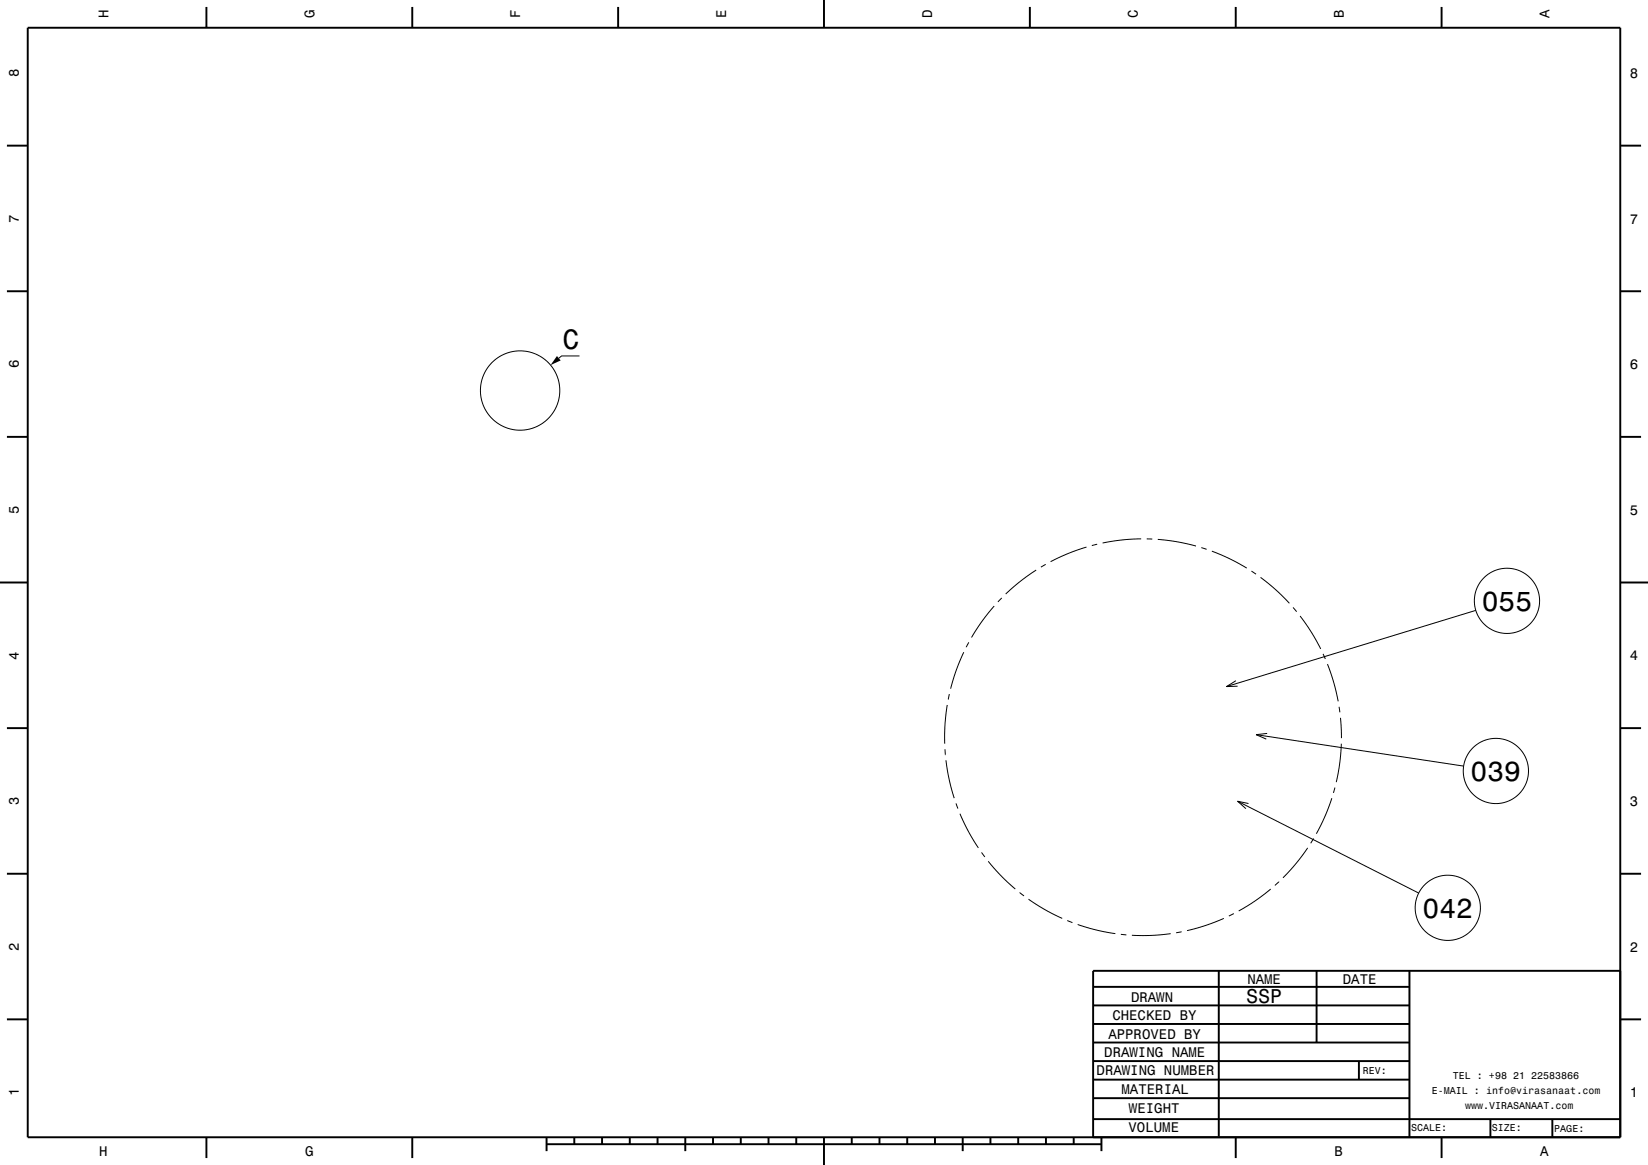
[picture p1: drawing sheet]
<svg xmlns="http://www.w3.org/2000/svg" width="297mm" height="210mm" viewBox="0 0 297 210" stroke-linecap="round" stroke-linejoin="round" font-family="sans-serif">
<g fill="none" stroke="#000" stroke-width=".18">
<path d="M104.4 64.2h-3.2l-.5 .4M195.8 98.6l-3.3 1.2-3.2 1.5M197.7 98.1l-.9 .2M205.7 97.1l-3.8 .3-3.2 .5M206.7 97.1l1 .1M208.7 97.2l3.7 .5 3.1 .7M216.5 98.7l1 .3M218.4 99.4l3.4 1.4 2.9 1.6M173.7 117.6l-1.4 3.4-1 3.1M174.6 115.8l-.5 .9M179.2 109.2l-2.2 2.8-1.9 2.9M180.5 107.8l-.7 .7"/>
<path d="M186.7 102.8l-2.6 1.8-2.9 2.5M188.5 101.7l-.9 .5M225.5 102.9l.9 .6M227.2 104.1l2.7 2.2 2.5 2.5M233 109.5l.7 .8M234.3 111l2.1 3.1 1.6 2.9M238.4 117.9l.5 .9M239.2 119.7l1.2 3.3 .8 3.4M266 110l-45 13.8M170.3 135.1l.1 .9M170.5 137l.6 3.7 .9 3.2M170.7 127.1l-.4 3.5v3.5"/>
<path d="M171.1 125.1l-.2 1M222.7 122.7l-1.7 1.1 2-.1M226.4 132.4l37.4 5.7M228.4 132.2l-2 .2 1.8 .8M241.3 127.4l.2 1M241.6 129.4l.2 3.7M241.7 134.1l-.3 3.7-.6 3.2M172.3 144.8l.3 1M173 146.7l1.6 3.4 1.7 2.7M176.9 153.7l.6 .8M178.1 155.3l2.3 2.6 2.6 2.4M223 144.4l32.7 16.6"/>
<path d="M225 144.8l-2-.4 1.5 1.4M230.5 158.9l-.7 .7M235.7 152.8l-2 2.7-2.5 2.7M236.7 151.2l-.5 .8M240 143.9l-1.1 3-1.7 3.4M240.6 142l-.3 .9M183.8 160.9l.7 .6M185.4 162.1l2.7 1.7 3.3 1.7M192.3 165.9l1 .4M194.2 166.7l3.6 1 3.2 .6M202 168.4l1 .1M211 168.3l-3.5 .3h-3.5"/>
<path d="M212.9 168l-.9 .1M220.6 165.5l-3.1 1.2-3.6 1.1M222.4 164.7l-.9 .4M229 160.3l-2.8 2.1-3 1.8"/>
<circle cx="93.7" cy="70.4" r="7.2"/>
<circle cx="271.6" cy="108.3" r="5.9"/>
<circle cx="269.6" cy="139" r="5.9"/>
<circle cx="260.9" cy="163.6" r="5.9"/>
</g>
<g fill="none" stroke="#000" stroke-width=".35">
<path d="M5 5h287v200h-287zM37.2 1.3v3.7M74.3 1.3v3.7M111.4 1.3v3.7M148.5 0v5M185.6 1.3v3.7M222.7 1.3v3.7M259.8 1.3v3.7M1.2 26.3h3.8M292 26.3h3.8M1.2 52.5h3.8M292 52.5h3.8"/>
<path d="M1.2 78.8h3.8M292 78.8h3.8M0 105h5M292 105h5M1.2 131.3h3.8M292 131.3h3.8M1.2 157.5h3.8M292 157.5h3.8M197 177.9h57M219.6 174.9v30M237.3 175v12.9M254 175v30"/>
<path d="M292 175h-95v30M1.2 183.8h3.8M197 181.2h57M197 184.6h57M197 187.9h57M197 191.3h57M197 194.6h57M197 198h57M244.9 191.3v3.3M292 183.8h3.8M37.2 205v3.8M74.3 205v3.8"/>
<path d="M98.5 206.3h100M98.5 205v2.5M103.5 205v1.3M108.5 205v1.3M113.5 205v1.3M118.5 205v1.3M123.5 205v2.5M128.5 205v1.3M133.5 205v1.3M138.5 205v1.3M143.5 205v1.3M148.5 205v5"/>
<path d="M153.5 205v1.3M158.5 205v1.3M163.5 205v1.3M168.5 205v1.3M173.5 205v2.5M178.5 205v1.3M183.5 205v1.3M188.5 205v1.3M193.5 205v1.3M197 201.7h95M198.5 205v2.5M222.7 205v3.8"/>
<path d="M259.8 205v3.8M268.6 201.7v3.3M279.8 201.8v3.2"/>
</g>
<path d="M100.4 64.2l.6 .8-1.8 .8z" fill-rule="evenodd" fill="#000"/>
<g font-size="5">
<text x="101.4" y="63">C</text>
<text x="267" y="110.1">055</text>
<text x="265" y="140.7">039</text>
<text x="256.4" y="165.4">042</text>
</g>
<text font-size="3.6" x="224.6" y="180.7">SSP</text>
<g font-size="2.5">
<text x="19.6" y="3.3" transform="rotate(-90 19.6 3.3)">H</text>
<text x="56.7" y="3.3" transform="rotate(-90 56.7 3.3)">G</text>
<text x="93.8" y="3.3" transform="rotate(-90 93.8 3.3)">F</text>
<text x="130.9" y="3.3" transform="rotate(-90 130.9 3.3)">E</text>
<text x="168" y="3.3" transform="rotate(-90 168 3.3)">D</text>
<text x="205.1" y="3.3" transform="rotate(-90 205.1 3.3)">C</text>
<text x="242.2" y="3.3" transform="rotate(-90 242.2 3.3)">B</text>
<text x="279.3" y="3.3" transform="rotate(-90 279.3 3.3)">A</text>
<text x="3.4" y="13.9" transform="rotate(-90 3.4 13.9)">8</text>
<text x="293.7" y="14">8</text>
<text x="3.4" y="40.1" transform="rotate(-90 3.4 40.1)">7</text>
<text x="293.7" y="40.3">7</text>
<text x="3.4" y="66.4" transform="rotate(-90 3.4 66.4)">6</text>
<text x="293.7" y="66.5">6</text>
<text x="3.4" y="92.6" transform="rotate(-90 3.4 92.6)">5</text>
<text x="293.7" y="92.8">5</text>
<text x="3.4" y="118.9" transform="rotate(-90 3.4 118.9)">4</text>
<text x="293.7" y="119">4</text>
<text x="3.4" y="145.1" transform="rotate(-90 3.4 145.1)">3</text>
<text x="293.7" y="145.3">3</text>
<text x="3.4" y="171.4" transform="rotate(-90 3.4 171.4)">2</text>
<text x="293.7" y="171.5">2</text>
<text x="224.8" y="177.3">NAME</text>
<text x="242" y="177.3">DATE</text>
<text x="200.5" y="183.9">CHECKED BY</text>
<text x="203.8" y="180.5">DRAWN</text>
<text x="199" y="190.6">DRAWING NAME</text>
<text x="199.7" y="187.2">APPROVED BY</text>
<text x="3.4" y="197.6" transform="rotate(-90 3.4 197.6)">1</text>
<text x="197.6" y="193.8">DRAWING NUMBER</text>
<text x="202.1" y="197.2">MATERIAL</text>
<text x="293.7" y="197.8">1</text>
<text x="203.5" y="200.6">WEIGHT</text>
<text x="17.9" y="208.4">H</text>
<text x="55" y="208.4">G</text>
<text x="203.4" y="204.1">VOLUME</text>
<text x="240.5" y="208.4">B</text>
<text x="277.6" y="208.4">A</text>
</g>
<g font-size="1.8">
<text x="245.6" y="193.6">REV:</text>
<text x="258" y="197.2">E-MAIL : info@virasanaat.com</text>
<text x="261.8" y="194.6">TEL : +98 21 22583866</text>
<text x="254.3" y="203.9">SCALE:</text>
<text x="264" y="199.9">www.VIRASANAAT.com</text>
<text x="268.8" y="203.9">SIZE:</text>
<text x="280.1" y="204">PAGE:</text>
</g>
</svg>
